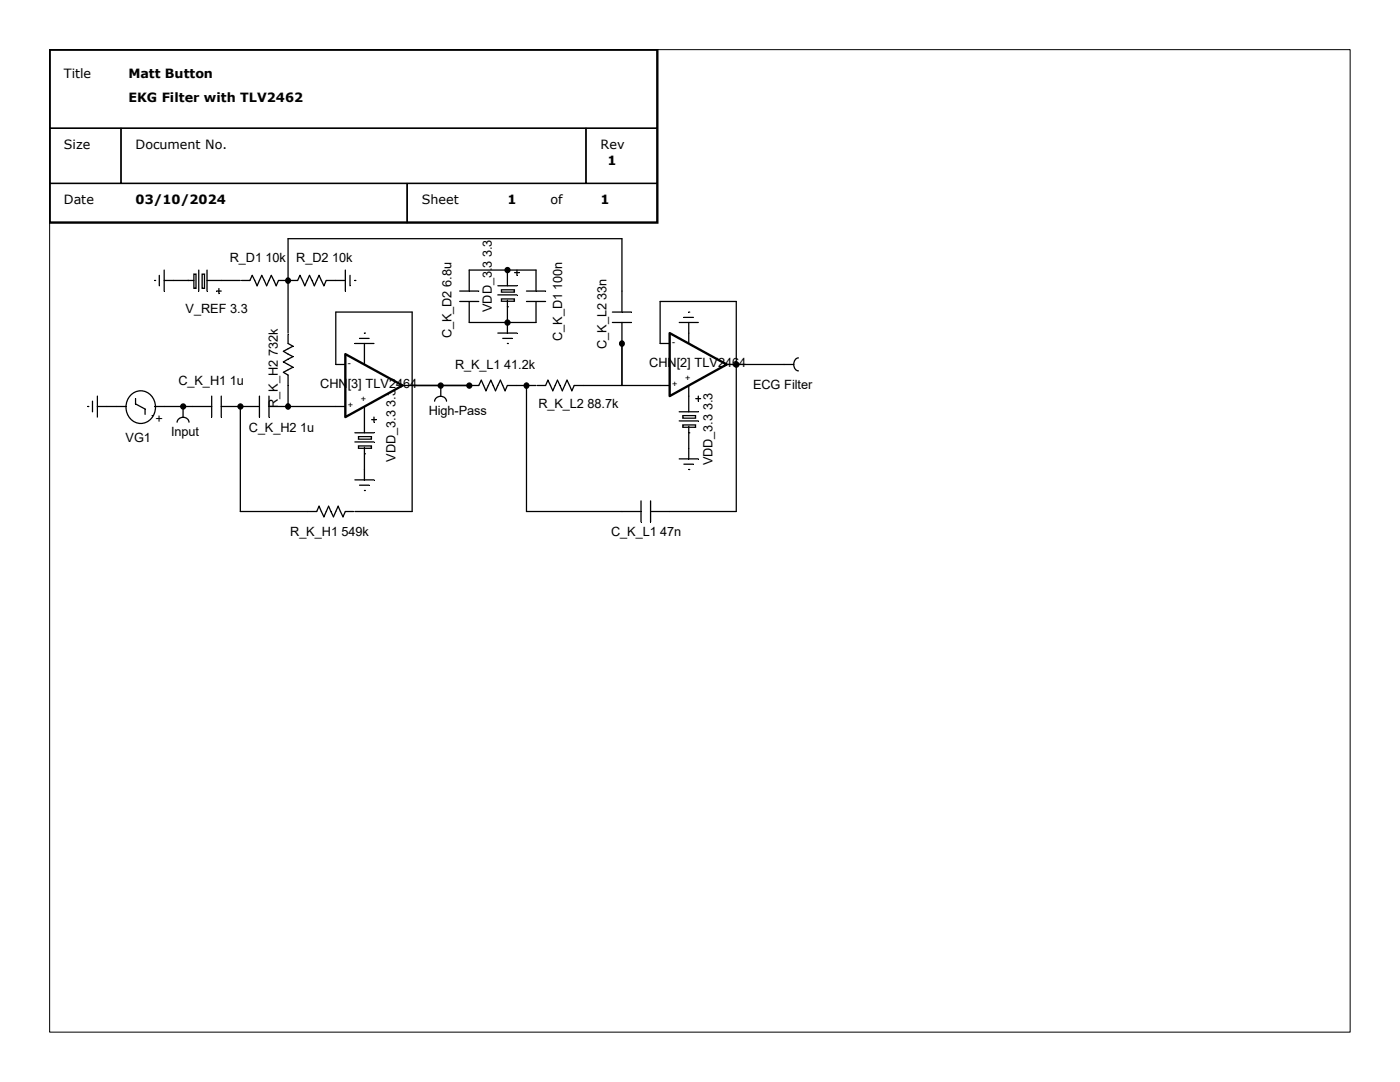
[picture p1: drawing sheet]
<svg xmlns="http://www.w3.org/2000/svg" width="279mm" height="216mm" viewBox="0 0 279 216" stroke-linecap="round" stroke-linejoin="round" font-family="sans-serif">
<g fill="#000" stroke="#000" stroke-width=".25">
<circle cx="57.5" cy="56" r=".5"/>
<circle cx="101.3" cy="53.9" r=".5"/>
<circle cx="87.9" cy="76.9" r=".5"/>
<circle cx="93.7" cy="76.9" r=".5"/>
<circle cx="101.3" cy="64.4" r=".5"/>
<circle cx="105" cy="76.9" r=".5"/>
<circle cx="124.1" cy="68.6" r=".5"/>
<circle cx="146.9" cy="72.7" r=".5"/>
<circle cx="36.5" cy="81.1" r=".5"/>
<circle cx="48" cy="81.1" r=".5"/>
<circle cx="57.5" cy="81.1" r=".5"/>
</g>
<g fill="none" stroke="#000" stroke-width=".25">
<path d="M30.9 56h.1M31.8 54.9v2.1M32.8 56h1.9M32.8 53.9v4.2M67 56h1.9M68.9 53.9v4.2M69.8 54.9v2.1M70.8 56h.1M91.7 58.1h3.8M93.6 53.9v4.2M99.4 57h3.8M102.7 54.4h.9"/>
<path d="M103.2 53.9v1M105.1 58.1h3.8M107 53.9v4.2M19.4 79v4.2M70.8 68.5h3.8M71.8 67.5h1.9M72.7 66.5h.1M72.7 68.5v2.2M88 76.9v2.1M91.7 60.2h3.8M93.6 60.2v4.1M99.4 66.5h3.8"/>
<path d="M100.3 67.5h1.9M101.3 68.5h.1M101.3 64.3v2.2M105.1 60.2h3.8M107 60.2v4.1M135.6 64.3h3.8M136.5 63.3h1.9M137.5 62.3h.1M137.5 64.3v2.2M17.5 81.1h.1M18.5 80.1v2.1M19.4 81.1h1.9"/>
<path d="M70.8 95.8h3.8M71.8 96.8h1.9M72.7 97.9h.1M72.7 93.7v2.1M86.7 80.1a1.21 1.21 0 0 1 1.2-1 1.21 1.21 0 0 1 1.2 1M135.6 91.6h3.8M136.5 92.6h1.9M137.5 93.7h.1M137.5 89.5v2.1"/>
</g>
<path d="M100.1 57.8h2.6v.5h-2.6z" fill-rule="evenodd" fill="#fff" stroke="#000" stroke-width=".25"/>
<path d="M99.4 58.8h3.8" fill="none" stroke="#000" stroke-width=".25"/>
<path d="M100.1 59.6h2.6v.5h-2.6z" fill-rule="evenodd" fill="#fff" stroke="#000" stroke-width=".25"/>
<g fill="none" stroke="#000" stroke-width=".25">
<path d="M101.3 53.9v3.1M101.3 59.9v4.4M42.2 79v4.2M44.2 79v4.2M51.8 79v4.2M53.7 79v4.2M101.3 61.2h.1M138.9 79.5h.9M139.4 79v1.1M156.5 72.7h1.9M159.3 71.4a1.36 1.36 0 0 0-.9 1.3 1.36 1.36 0 0 0 .9 1.3M38.4 81.1h3.8"/>
<path d="M44.2 81.1h7.6M53.7 81.1h3.8M127.9 99.9v4.2M129.8 99.9v4.2M135.6 82.2h3.8M124.1 102.1h3.8M129.8 102.1h3.8"/>
</g>
<path d="M136.3 82.9h2.5v.5h-2.5z" fill-rule="evenodd" fill="#fff" stroke="#000" stroke-width=".25"/>
<path d="M135.6 84h3.8" fill="none" stroke="#000" stroke-width=".25"/>
<path d="M136.3 84.8h2.5v.5h-2.5z" fill-rule="evenodd" fill="#fff" stroke="#000" stroke-width=".25"/>
<g fill="none" stroke="#000" stroke-width=".25">
<path d="M124.1 58.1v4.2M93.9 76.9h1.6l.6-1 .9 2.1 1-2.1 .9 2.1 1-2.1 .9 2.1 .5-1.1h1.9M107.2 76.9h1.7l.4-1 1 2.1 1-2.1 .9 2.1 1-2.1 .9 2.1 .5-1.1h1.9M122.2 64.3h3.8M122.2 62.3h3.8M124.1 64.3v4.2M131.7 76.9h1.9M131.7 68.5h1.9M137.5 66.5v2M137.5 76.9v5.3M145 72.7h1.9M137.5 86.4h.1"/>
<path d="M137.5 85v4.5"/>
</g>
<path d="M133.6 66.5l11.4 6.2-11.4 6.3z" fill="#fff" stroke="#000" stroke-width=".47"/>
<path d="M41.3 53.9v4.2M43.2 58.1h1M43.7 57.6v1M57.7 56h1.7l.5-1.1 .9 2.1 1-2.1 .9 2.1 1-2.1 .9 2.1 .5-1h1.9M35.3 84.2a1.21 1.21 0 0 1 1.2-.9 1.21 1.21 0 0 1 1.2 .9M36.5 81.1v2.1" fill="none" stroke="#000" stroke-width=".25"/>
<path d="M40.3 54.7h.5v2.8h-.5z" fill-rule="evenodd" fill="#fff" stroke="#000" stroke-width=".25"/>
<path d="M39.7 53.9v4.2" fill="none" stroke="#000" stroke-width=".25"/>
<path d="M38.7 54.7h.4v2.8h-.4z" fill-rule="evenodd" fill="#fff" stroke="#000" stroke-width=".25"/>
<path d="M34.7 56h4M37.5 56h.1M41.3 56h2.9M70.8 86.4h3.8M74.2 83.7h.9M74.6 83.2v1M61.3 102.1h1.9l.5-1.1 .9 2.1 1-2.1 .9 2.1 1-2.1 1 2.1 .4-1h1.7" fill="none" stroke="#000" stroke-width=".25"/>
<path d="M71.5 87.1h2.6v.5h-2.6z" fill-rule="evenodd" fill="#fff" stroke="#000" stroke-width=".25"/>
<path d="M70.8 88.2h3.8" fill="none" stroke="#000" stroke-width=".25"/>
<path d="M71.5 89h2.6v.5h-2.6z" fill-rule="evenodd" fill="#fff" stroke="#000" stroke-width=".25"/>
<path d="M48.2 56h1.7l.4-1.1 1 2.1 .9-2.1 1 2.1 .9-2.1 1 2.1 .5-1h1.9M57.5 66.7v1.8l1 .6-1.9 1 1.9 1.1-1.9 1 1.9 1.1-1.9 1 .9 .5v2.1M67 72.7h1.9M72.7 70.7v2M80.3 76.9h2M67 81.1h1.9M72.7 90.6h.1M72.7 81.1v5.3M72.7 89.2v4.5" fill="none" stroke="#000" stroke-width=".25"/>
<path d="M68.9 70.7l11.4 6.2-11.4 6.3z" fill="#fff" stroke="#000" stroke-width=".47"/>
<g fill="none" stroke="#000" stroke-width=".25">
<path d="M9.9 9.9h121.3v15.7h-121.3zM9.9 25.6h14.2v11h-14.2zM9.9 36.6h71.3v7.8h-71.3zM24.2 25.6h92.7v11h-92.7zM81.3 36.6h49.9v7.8h-49.9zM117 25.6h14.2v11h-14.2zM44.2 56h3.8M93.6 53.9h13.4M124.1 58.1v-10.5h-66.6v18.9M26.2 78.7a2.93 2.93 0 0 1 3.3-.3 2.93 2.93 0 0 1 1.5 2.8 2.96 2.96 0 0 1-2.9 3.3 2.96 2.96 0 0 1-3-3.3 3.4 3.4 0 0 1 1.1-2.5zM27.1 79.5v1.1l1.9 1v1.1M57.5 76.9v4.2"/>
<path d="M67 72.7v-10.4h15.3v39.8h-11.5M82.3 76.9h11.3M93.6 64.3h13.4M103.2 76.9h3.8M105.1 76.9v25.2h19M116.5 76.9h15.2M124.1 68.5v8.4M131.7 68.5v-8.3h15.2v41.9h-13.3M146.9 72.7h9.6M21.3 81.1h3.8M30.4 82.9h.1M30.9 81.1h7.5"/>
<path d="M48 81.1v21h13.3M57.5 81.1h.1M57.5 81.1h9.5"/>
</g>
<path d="M9.9 9.9h121.3v34.5h-121.3z" fill="none" stroke="#000" stroke-width=".47"/>
<path d="M9.9 9.9h259.6v196.1h-259.6z" fill="none" stroke="#000" stroke-width=".2"/>
<g font-size="2.5">
<text x="12.7" y="15.6">Title</text>
<text x="25.6" y="15.6">Matt Button</text>
<text x="25.6" y="20.4">EKG Filter with TLV2462</text>
<text x="12.7" y="29.8">Size</text>
<text x="27.1" y="29.8">Document No.</text>
<text x="119.9" y="29.8">Rev</text>
<text x="121.2" y="32.9">1</text>
<text x="12.7" y="40.8">Date</text>
<text x="27.1" y="40.8">03/10/2024</text>
<text x="84.2" y="40.8">Sheet</text>
<text x="101.3" y="40.8">1</text>
<text x="109.9" y="40.8">of</text>
<text x="119.9" y="40.8">1</text>
<text x="45.8" y="52.2">R_D1 10k</text>
<text x="59.1" y="52.2">R_D2 10k</text>
<text x="37" y="62.4">V_REF 3.3</text>
<text x="98.2" y="62.3" transform="rotate(-90 98.2 62.3)">VDD_3.3 3.3</text>
<text x="90.1" y="67.5" transform="rotate(-90 90.1 67.5)">C_K_D2 6.8u</text>
<text x="112.2" y="68" transform="rotate(-90 112.2 68)">C_K_D1 100n</text>
<text x="121" y="69.6" transform="rotate(-90 121 69.6)">C_K_L2 33n</text>
<text x="35.6" y="76.9">C_K_H1 1u</text>
<text x="63.9" y="77.4">CHN[3] TLV2464</text>
<text x="90.8" y="73.7">R_K_L1 41.2k</text>
<text x="129.6" y="73.2">CHN[2] TLV2464</text>
<text x="150.3" y="77.7">ECG Filter</text>
<text x="55.5" y="81.4" transform="rotate(-90 55.5 81.4)">R_K_H2 732k</text>
<text x="85.6" y="82.9">High-Pass</text>
<text x="107.4" y="81.3">R_K_L2 88.7k</text>
<text x="25.1" y="88.1">VG1</text>
<text x="31" y="84.5">+</text>
<text x="34.2" y="87.1">Input</text>
<text x="49.7" y="86.3">C_K_H2 1u</text>
<text x="78.9" y="92.1" transform="rotate(-90 78.9 92.1)">VDD_3.3 3.3</text>
<text x="142.2" y="92.9" transform="rotate(-90 142.2 92.9)">VDD_3.3 3.3</text>
<text x="57.9" y="107">R_K_H1 549k</text>
<text x="122" y="107">C_K_L1 47n</text>
</g>
<g font-size="1.8">
<text x="134.1" y="68.9">-</text>
<text x="69.4" y="73.1">-</text>
<text x="134.1" y="77.3">+</text>
<text x="136.7" y="75.9">+</text>
<text x="69.4" y="81.4">+</text>
<text x="72" y="80.1">+</text>
</g>
</svg>
